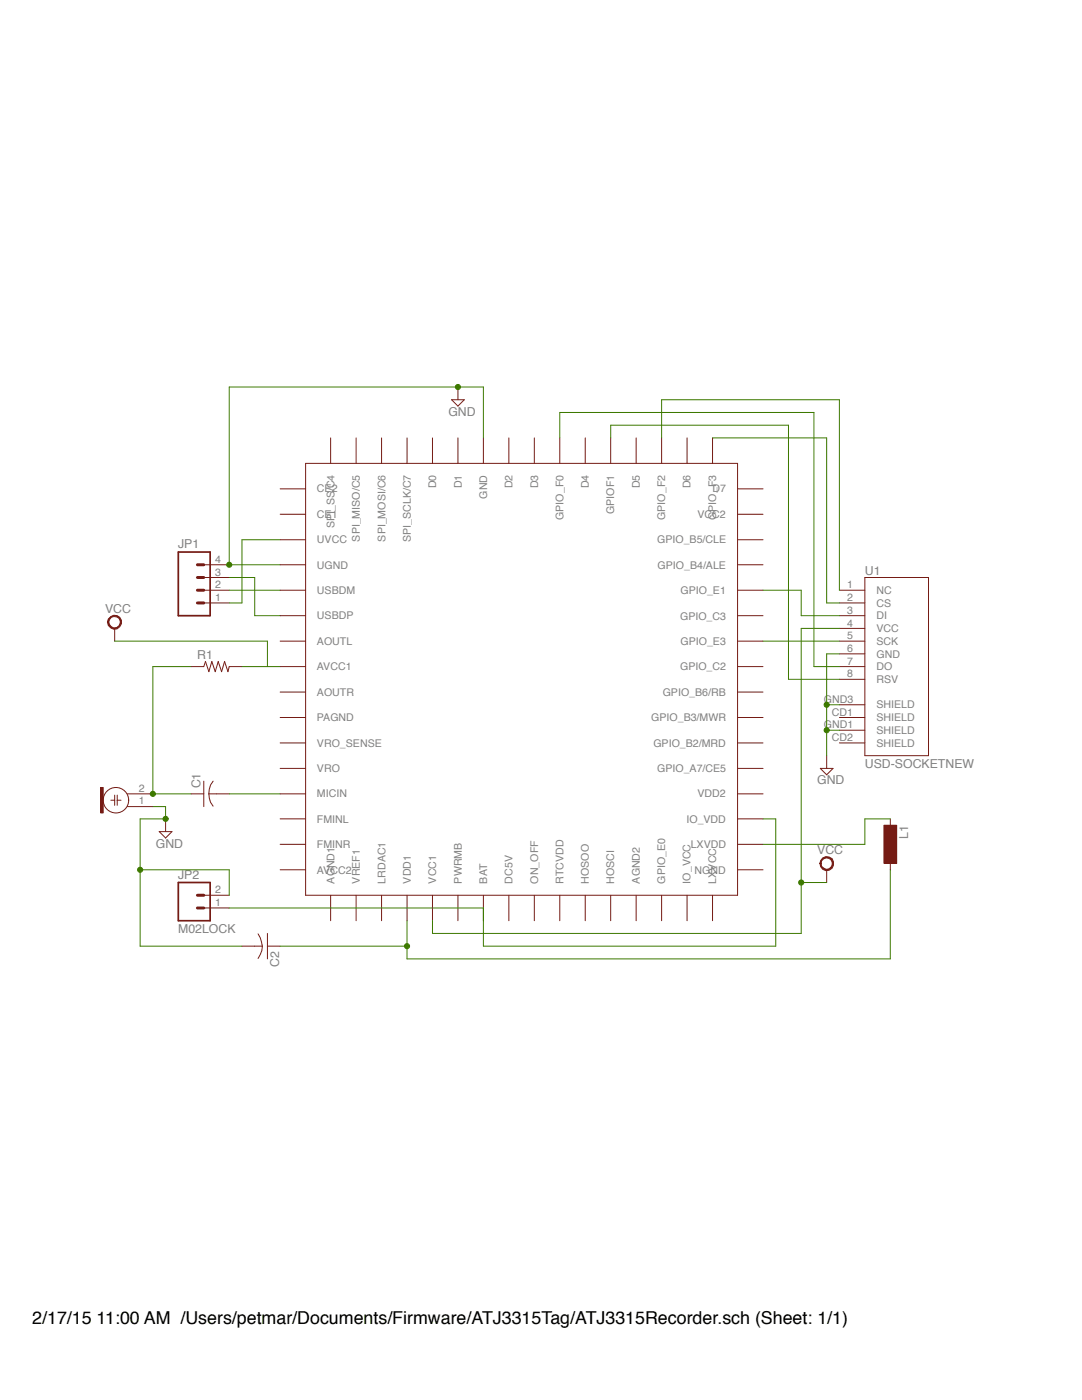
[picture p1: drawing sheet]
<svg xmlns="http://www.w3.org/2000/svg" width="216mm" height="279mm" viewBox="0 0 216 279" stroke-linecap="round" stroke-linejoin="round" font-family="sans-serif">
<g fill="none" stroke="#751b14" stroke-width=".2">
<path d="M55.9 97.6h5.1M61 92.5h86.2v86.2h-86.2zM66 87.4v5.1M71.1 87.4v5.1M76.1 87.4v5.1M81.2 87.4v5.1M86.3 87.4v5.1M91.4 87.4v5.1M96.5 87.4v5.1M101.5 87.4v5.1M106.6 87.4v5.1M111.7 87.4v5.1"/>
<path d="M116.8 87.4v5.1M121.9 87.4v5.1M126.9 87.4v5.1M132 87.4v5.1M137.1 87.4v5.1M142.2 87.4v5.1M147.2 97.6h5.1M40.7 112.7h5M40.7 117.8h5M40.7 115.3h5M55.9 102.6h5.1M55.9 112.7h5.1"/>
<path d="M55.9 107.7h5.1M55.9 117.8h5.1M147.2 102.6h5.1M147.2 112.7h5.1M147.2 107.7h5.1M147.2 117.8h5.1M40.7 120.3h5M55.9 128h5.1M55.9 138.1h5.1M55.9 133h5.1M55.9 122.9h5.1M147.2 128h5.1"/>
<path d="M147.2 138.1h5.1M147.2 133h5.1M147.2 122.9h5.1M22.1 159.7h.8M22.9 158.7v2M23.4 159.7h.8M23.4 158.7v2M55.9 153.4h5.1M55.9 148.3h5.1M55.9 143.2h5.1M55.9 158.4h5.1M147.2 153.4h5.1"/>
<path d="M147.2 148.3h5.1M147.2 143.2h5.1M147.2 158.4h5.1M55.9 173.6h5.1M55.9 163.4h5.1M55.9 168.5h5.1M66 178.7v5M71.1 178.7v5M76.1 178.7v5M81.2 178.7v5M86.3 178.7v5M91.4 178.7v5"/>
<path d="M96.5 178.7v5M101.5 178.7v5M106.6 178.7v5M111.7 178.7v5M116.8 178.7v5M121.9 178.7v5M126.9 178.7v5M132 178.7v5M137.1 178.7v5M142.2 178.7v5M147.2 173.6h5.1M147.2 163.4h5.1"/>
<path d="M147.2 168.5h5.1"/>
<circle cx="23.1" cy="159.7" r="2.54"/>
</g>
<path d="M35.6 110.2h6.3v12.7h-6.3z" fill="none" stroke="#751b14" stroke-width=".34"/>
<path d="M39.4 115.3h1.3M39.4 117.8h1.3M39.4 112.7h1.3M39.4 120.3h1.3" fill="none" stroke="#751b14" stroke-width=".59"/>
<path d="M20.1 157.1h.5v5.1h-.5z" fill="#751b14"/>
<g fill="none" stroke="#751b14" stroke-width=".2">
<path d="M90.1 79.8h2.5l-1.2 1.2zM91.4 77.2v2.6M167.5 117.8h5.1M172.6 115.3h12.7v35.5h-12.7zM38.1 133h2.6l.3-1 .7 2 .6-2 .6 2 .6-2 .7 2 .6-2 .7 2 .2-1h2.6M167.5 133h5.1M167.5 120.3h5.1M167.5 122.9h5.1M167.5 130.5h5.1M167.5 125.4h5.1M167.5 128h5.1M167.5 135.6h5.1"/>
<path d="M20.1 157.2h.5v5h-.5zM25.4 158.4h5.1M38.1 158.4h2.6M40.7 155.9v5.1M41.7 158.4l.3 1.7 .5 .8M41.7 158.4h4M42.5 155.9l-.5 .8-.3 1.7M163.7 153.4h2.5l-1.2 1.2zM165 150.8v2.6M167.5 145.7h5.1M167.5 140.7h5.1M167.5 143.2h5.1"/>
<path d="M167.5 148.3h5.1M25.4 161h5.1M31.8 166h2.5l-1.3 1.2zM33 163.4v2.6"/>
</g>
<path d="M164.2 171.2a1.37 1.37 0 0 1 2 .6 1.37 1.37 0 0 1-1 1.9 1.37 1.37 0 0 1-1.6-1.4h.2a1.12 1.12 0 0 1 1.4-1.1 1.12 1.12 0 0 1 .8 1.5 1.12 1.12 0 0 1-1.7 .5l-.4-.3-.1-.6h-.2l.1-.6z" fill-rule="evenodd" fill="#751b14"/>
<path d="M164.2 171.2a1.37 1.37 0 0 1 2 .6 1.37 1.37 0 0 1-1 1.9 1.37 1.37 0 0 1-1.6-1.4h.3a1.12 1.12 0 0 1 1.3-1.1 1.12 1.12 0 0 1 .8 1.5 1.12 1.12 0 0 1-1.6 .5l-.5-.3v-.6h-.3l.2-.6zM165 173.6v2.5" fill="none" stroke="#751b14" stroke-width=".2"/>
<path d="M21.6 123.5a1.41 1.41 0 0 1 2.3-.2 1.41 1.41 0 0 1-.6 2.2 1.41 1.41 0 0 1-1.9-1.4h.3a1.15 1.15 0 0 1 1.3-1.1 1.15 1.15 0 0 1 .9 1.5 1.15 1.15 0 0 1-1.7 .6l-.5-1h-.3z" fill-rule="evenodd" fill="#751b14"/>
<path d="M21.6 123.5a1.41 1.41 0 0 1 2.3-.2 1.41 1.41 0 0 1-.6 2.3 1.41 1.41 0 0 1-1.9-1.5h.3a1.15 1.15 0 0 1 1.4-1.1 1.15 1.15 0 0 1 .8 1.6 1.15 1.15 0 0 1-1.7 .5l-.5-1h-.3zM22.9 125.4v2.6M40.7 178.7h5M40.7 181.2h5" fill="none" stroke="#751b14" stroke-width=".2"/>
<path d="M35.6 176.1h6.3v7.6h-6.3z" fill="none" stroke="#751b14" stroke-width=".34"/>
<path d="M39.4 178.7h1.3M39.4 181.2h1.3" fill="none" stroke="#751b14" stroke-width=".59"/>
<path d="M176.4 164.7h2.5v7.6h-2.5z" fill="#751b14"/>
<path d="M176.4 164.7h2.5v7.6h-2.5zM177.7 163.4v2.6M177.7 171v2.6M48.3 188.8h4M51.5 186.4l.4 .7 .4 1.7M52.3 188.8v.9l-.8 1.6M53.4 186.3v5.1M53.4 188.8h2.5" fill="none" stroke="#751b14" stroke-width=".2"/>
<path d="M45.7 117.8h10.2M45.7 115.3h5.1v7.6h5.1M55.9 107.7h-7.6v12.6h-2.6M30.5 161h2.5v2.4" fill="none" stroke="#3d7900" stroke-width=".2"/>
<circle cx="33" cy="163.4" r=".51" fill="#3d7900"/>
<g fill="none" stroke="#3d7900" stroke-width=".2">
<path d="M28 173.6h17.7M33 163.4h-5v25.4h20.3"/>
<circle cx="33" cy="163.4" r=".51"/>
</g>
<circle cx="27.9" cy="173.6" r=".51" fill="#3d7900"/>
<g fill="none" stroke="#3d7900" stroke-width=".2">
<path d="M167.5 130.5h-2.5v15.2M165 140.7h2.5M45.7 173.6v5.1"/>
<circle cx="28" cy="173.6" r=".51"/>
</g>
<circle cx="164.9" cy="140.6" r=".51" fill="#3d7900"/>
<g fill="none" stroke="#3d7900" stroke-width=".2">
<path d="M167.5 145.7h-2.5v5.1"/>
<circle cx="165" cy="140.7" r=".51"/>
</g>
<circle cx="164.9" cy="145.7" r=".51" fill="#3d7900"/>
<g fill="none" stroke="#3d7900" stroke-width=".2">
<path d="M45.7 77.2v35.5h10.2M91.4 77.2h5.1v10.2"/>
<circle cx="165" cy="145.7" r=".51"/>
</g>
<circle cx="45.7" cy="112.7" r=".51" fill="#3d7900"/>
<g fill="none" stroke="#3d7900" stroke-width=".2">
<path d="M45.7 77.2h45.7"/>
<circle cx="45.7" cy="112.7" r=".51"/>
</g>
<circle cx="91.4" cy="77.2" r=".51" fill="#3d7900"/>
<g fill="none" stroke="#3d7900" stroke-width=".2">
<path d="M38.1 133h-7.6v25.4h7.6M48.3 133h7.6"/>
<circle cx="91.4" cy="77.2" r=".51"/>
</g>
<circle cx="30.5" cy="158.4" r=".51" fill="#3d7900"/>
<g fill="none" stroke="#3d7900" stroke-width=".2">
<path d="M111.7 87.4v-5.1h50.7v50.7h5.1M121.9 87.4v-2.5h35.4v50.7h10.2M132 87.4v-7.6h35.5v38M142.2 87.4h22.8v32.9h2.5M152.3 117.8h7.6v5.1h7.6M152.3 128h15.2M167.5 125.4h-7.6v60.9h-73.6v-2.6M45.7 158.4h10.2M159.9 176.1h5.1"/>
<circle cx="30.5" cy="158.4" r=".51"/>
</g>
<circle cx="159.9" cy="176.1" r=".51" fill="#3d7900"/>
<g fill="none" stroke="#3d7900" stroke-width=".2">
<path d="M22.9 128h30.5v5M152.3 163.4h2.5v25.4h-58.3v-7.6h-50.8M177.7 163.4h-5.1v5.1h-20.3M177.7 173.6v17.8h-96.5v-7.7M55.9 188.8h25.3"/>
<circle cx="159.9" cy="176.1" r=".51"/>
</g>
<circle cx="81.2" cy="188.8" r=".51" fill="#3d7900"/>
<circle cx="81.2" cy="188.8" r=".51" fill="none" stroke="#3d7900" stroke-width=".2"/>
<text font-size="3.6" x="6.4" y="264.2">2/17/15 11:00 AM /Users/petmar/Documents/Firmware/ATJ3315Tag/ATJ3315Recorder.sch (Sheet: 1/1)</text>
<g font-size="2.5" fill="#808080">
<text x="89.5" y="82.9">GND</text>
<text x="35.5" y="109.4">JP1</text>
<text x="172.6" y="114.8">U1</text>
<text x="21" y="122.2">VCC</text>
<text x="39.3" y="131.5">R1</text>
<text x="172.6" y="153.3">USD-SOCKETNEW</text>
<text x="40" y="157.4" transform="rotate(-90 40 157.4)">C1</text>
<text x="163.1" y="156.5">GND</text>
<text x="181.2" y="167.4" transform="rotate(-90 181.2 167.4)">L1</text>
<text x="31.1" y="169.2">GND</text>
<text x="163.1" y="170.4">VCC</text>
<text x="35.5" y="175.4">JP2</text>
<text x="35.5" y="186.3">M02LOCK</text>
<text x="55.7" y="192.9" transform="rotate(-90 55.7 192.9)">C2</text>
</g>
<g font-size="2.1" fill="#808080">
<text x="63.3" y="98.3">CE2</text>
<text x="87.1" y="97.5" transform="rotate(-90 87.1 97.5)">D0</text>
<text x="92.1" y="97.5" transform="rotate(-90 92.1 97.5)">D1</text>
<text x="97.2" y="99.5" transform="rotate(-90 97.2 99.5)">GND</text>
<text x="102.3" y="97.5" transform="rotate(-90 102.3 97.5)">D2</text>
<text x="107.4" y="97.5" transform="rotate(-90 107.4 97.5)">D3</text>
<text x="117.5" y="97.5" transform="rotate(-90 117.5 97.5)">D4</text>
<text x="127.7" y="97.5" transform="rotate(-90 127.7 97.5)">D5</text>
<text x="137.8" y="97.5" transform="rotate(-90 137.8 97.5)">D6</text>
<text x="142.1" y="98.3">D7</text>
<text x="63.3" y="103.3">CE1</text>
<text x="66.8" y="105.4" transform="rotate(-90 66.8 105.4)">SPI_SS/C4</text>
<text x="112.4" y="103.8" transform="rotate(-90 112.4 103.8)">GPIO_F0</text>
<text x="122.6" y="102.6" transform="rotate(-90 122.6 102.6)">GPIOF1</text>
<text x="132.7" y="103.8" transform="rotate(-90 132.7 103.8)">GPIO_F2</text>
<text x="139.2" y="103.3">VCC2</text>
<text x="142.9" y="103.8" transform="rotate(-90 142.9 103.8)">GPIO_F3</text>
<text x="43" y="112.4">4</text>
<text x="63.3" y="113.5">UGND</text>
<text x="63.3" y="108.4">UVCC</text>
<text x="71.8" y="108.1" transform="rotate(-90 71.8 108.1)">SPI_MISO/C5</text>
<text x="76.9" y="108.1" transform="rotate(-90 76.9 108.1)">SPI_MOSI/C6</text>
<text x="82" y="108.2" transform="rotate(-90 82 108.2)">SPI_SCLK/C7</text>
<text x="131.1" y="108.4">GPIO_B5/CLE</text>
<text x="131.2" y="113.5">GPIO_B4/ALE</text>
<text x="43" y="120">1</text>
<text x="43" y="117.4">2</text>
<text x="43" y="114.9">3</text>
<text x="63.3" y="118.6">USBDM</text>
<text x="135.8" y="118.6">GPIO_E1</text>
<text x="169" y="120">2</text>
<text x="169" y="117.4">1</text>
<text x="174.9" y="118.6">NC</text>
<text x="63.3" y="123.6">USBDP</text>
<text x="135.7" y="123.6">GPIO_C3</text>
<text x="169" y="122.5">3</text>
<text x="169" y="125.1">4</text>
<text x="174.9" y="121.1">CS</text>
<text x="174.9" y="123.6">DI</text>
<text x="63.3" y="128.7">AOUTL</text>
<text x="135.8" y="128.7">GPIO_E3</text>
<text x="169" y="130.1">6</text>
<text x="169" y="127.6">5</text>
<text x="174.9" y="131.2">GND</text>
<text x="174.9" y="126.2">VCC</text>
<text x="174.9" y="128.7">SCK</text>
<text x="63.3" y="133.8">AVCC1</text>
<text x="135.7" y="133.8">GPIO_C2</text>
<text x="169" y="135.2">8</text>
<text x="169" y="132.7">7</text>
<text x="174.9" y="136.3">RSV</text>
<text x="174.9" y="133.8">DO</text>
<text x="63.3" y="138.8">AOUTR</text>
<text x="63.3" y="143.9">PAGND</text>
<text x="130" y="143.9">GPIO_B3/MWR</text>
<text x="132.2" y="138.9">GPIO_B6/RB</text>
<text x="164.4" y="140.3">GND3</text>
<text x="166" y="142.8">CD1</text>
<text x="174.9" y="141.4">SHIELD</text>
<text x="174.9" y="143.9">SHIELD</text>
<text x="63.3" y="149">VRO_SENSE</text>
<text x="130.4" y="149">GPIO_B2/MRD</text>
<text x="164.4" y="145.3">GND1</text>
<text x="166" y="147.9">CD2</text>
<text x="174.9" y="146.5">SHIELD</text>
<text x="174.9" y="149">SHIELD</text>
<text x="63.3" y="154.1">VRO</text>
<text x="131.1" y="154.1">GPIO_A7/CE5</text>
<text x="27.7" y="160.6">1</text>
<text x="27.7" y="158">2</text>
<text x="63.3" y="159.1">MICIN</text>
<text x="139.2" y="159.1">VDD2</text>
<text x="63.3" y="164.2">FMINL</text>
<text x="137" y="164.2">IO_VDD</text>
<text x="63.3" y="169.3">FMINR</text>
<text x="137.8" y="169.3">LXVDD</text>
<text x="43" y="178.3">2</text>
<text x="63.3" y="174.3">AVCC2</text>
<text x="66.8" y="176.3" transform="rotate(-90 66.8 176.3)">AGND1</text>
<text x="71.8" y="176.3" transform="rotate(-90 71.8 176.3)">VREF1</text>
<text x="76.9" y="176.3" transform="rotate(-90 76.9 176.3)">LRDAC1</text>
<text x="82" y="176.3" transform="rotate(-90 82 176.3)">VDD1</text>
<text x="87.1" y="176.3" transform="rotate(-90 87.1 176.3)">VCC1</text>
<text x="92.1" y="176.3" transform="rotate(-90 92.1 176.3)">PWRMB</text>
<text x="97.2" y="176.3" transform="rotate(-90 97.2 176.3)">BAT</text>
<text x="102.3" y="176.3" transform="rotate(-90 102.3 176.3)">DC5V</text>
<text x="107.4" y="176.3" transform="rotate(-90 107.4 176.3)">ON_OFF</text>
<text x="112.4" y="176.3" transform="rotate(-90 112.4 176.3)">RTCVDD</text>
<text x="117.5" y="176.3" transform="rotate(-90 117.5 176.3)">HOSOO</text>
<text x="122.6" y="176.3" transform="rotate(-90 122.6 176.3)">HOSCI</text>
<text x="127.7" y="176.3" transform="rotate(-90 127.7 176.3)">AGND2</text>
<text x="132.7" y="176.3" transform="rotate(-90 132.7 176.3)">GPIO_E0</text>
<text x="137.8" y="176.3" transform="rotate(-90 137.8 176.3)">IO_VCC</text>
<text x="138.6" y="174.4">NGND</text>
<text x="142.9" y="176.3" transform="rotate(-90 142.9 176.3)">LXVCC</text>
<text x="43" y="180.8">1</text>
</g>
</svg>
